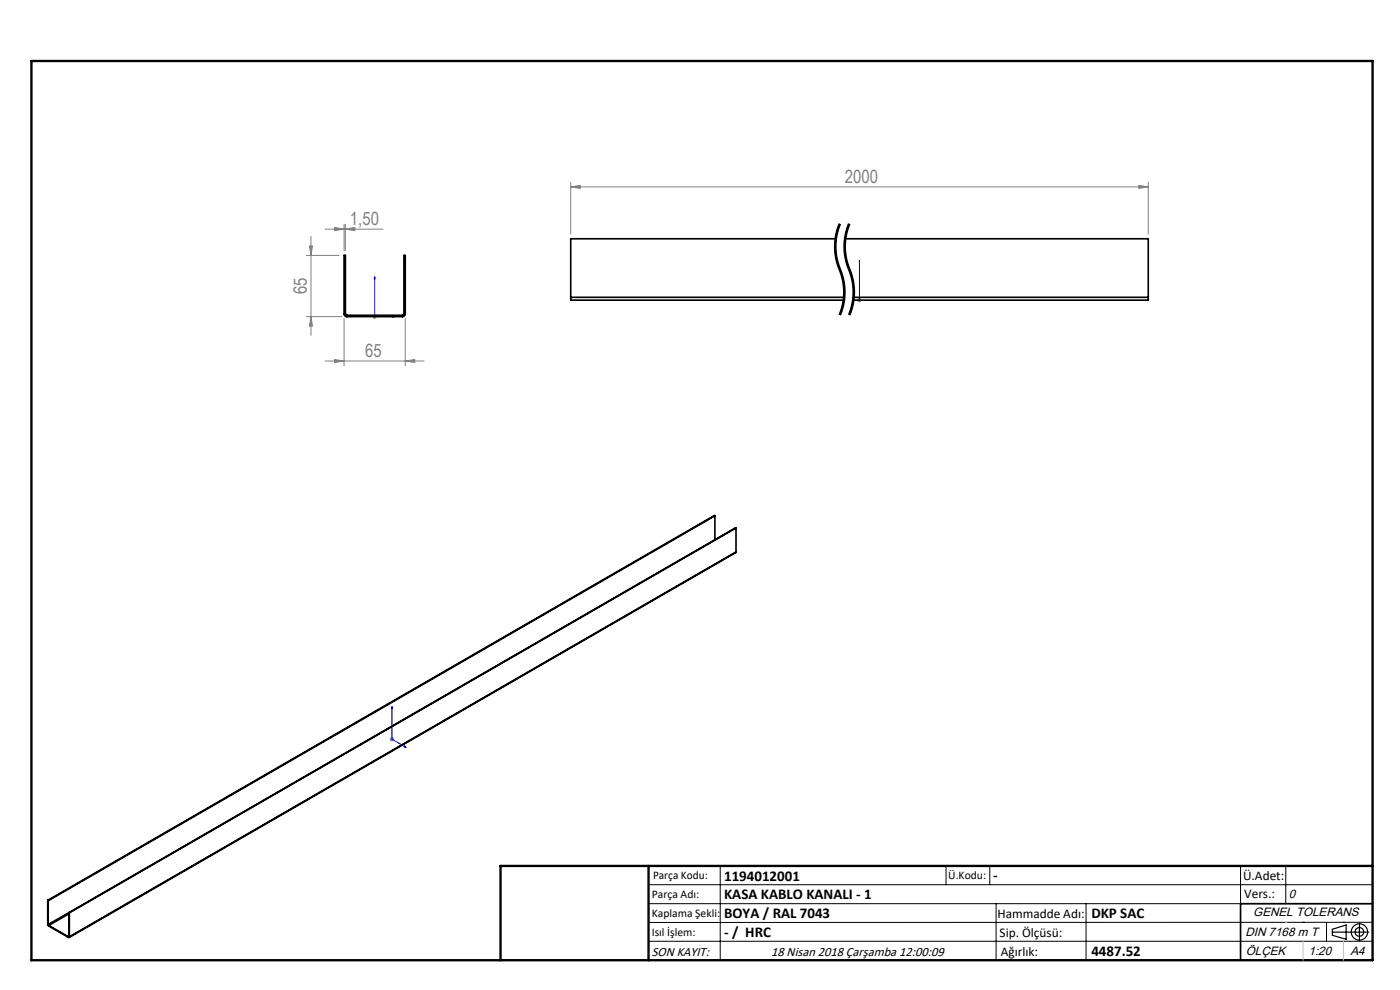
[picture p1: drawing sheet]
<svg xmlns="http://www.w3.org/2000/svg" width="297mm" height="210mm" viewBox="0 0 297 210" stroke-linecap="round" stroke-linejoin="round" font-family="sans-serif">
<path d="M178.2 47.5a12.6 12.6 0 0 0 0 9.6M178.2 57.1a12.6 12.6 0 0 1 0 9.7M180.2 47.5a12.6 12.6 0 0 0 0 9.6M180.2 57.1a12.6 12.6 0 0 1 0 9.7" fill="none" stroke="#000" stroke-width=".21" stroke-dasharray="6.3 1.3 1.3 1.3" stroke-dashoffset="3.3" stroke-linecap="butt"/>
<g fill="none" stroke="#000" stroke-width=".21">
<path d="M177.2 49.9l-.2 3.2 .5 2.6M177.4 53.6l.3 1.5 .5 1.7M177.5 55.7l.3 1M177.6 48.4l-.4 1.5M177.8 56.7l.7 2 .4 2M178 47.4l-.4 1M178.2 47.5a13 13 0 0 0 .3 10.6 12.6 12.6 0 0 1-.3 8.7M178.2 56.8l.1 .3zM178.3 47.5l-.8 3-.1 3.1M178.3 57.1l.2 .5M178.5 57.6l.3 1M178.8 58.6l.5 2.6-.1 2.6"/>
<path d="M179.2 49.9l-.2 2.7 .3 2.6M179.3 49.4l-.1 .5M179.3 55.2l.2 .5M179.4 53.1v.5M179.4 51.5v1.6M179.4 53.6l.7 3M179.5 55.7l.3 1M179.6 48.4l-.3 1M179.8 56.7l.5 1.5M180 47.4l-.4 1M180.1 56.6l.4 1M180.1 48l-.4 1.5-.3 2"/>
<path d="M180.2 47.5a13 13 0 0 0 .3 10.6 12.6 12.6 0 0 1-.3 8.7M180.3 47.5l-.2 .5M180.3 58.2l.6 2.5M180.5 57.6l.3 1M180.8 58.6l.5 2.6-.1 2.6M178.2 66.3l-.2 .5M178.7 65.9l-.4 1M178.8 63.8l-.6 2.5M178.9 60.7v1.5M178.9 62.2l-.1 1.6M179.2 63.8l-.5 2.1M180.2 66.3l-.2 .5"/>
<path d="M180.3 65.8l-.1 .5M180.7 65.9l-.4 1M180.8 63.8l-.5 2M180.9 60.7v1.5M180.9 62.2l-.1 1.6M181.2 63.8l-.5 2.1M137.6 187.7h153.6M137.6 191.7h153.6M137.6 199.7h153.6M152.8 183.7v20M200.7 183.7v4M210 183.7v4"/>
<path d="M211.3 191.7v12M230.4 191.7v12M263.2 183.7v20M272.8 183.7v8M276.4 195.6h.1M281.4 195.6v4.1M285 195.6h.1M291.2 195.6l-153.6 .1"/>
</g>
<g fill="none" stroke="#000" stroke-width=".25">
<path d="M282.6 197.7h7.8M282.6 197.1l3-.9v3l-3-.8zM288.4 195.8v3.8M106.2 203.7h185"/>
<circle cx="288.4" cy="197.7" r="1.74"/>
<circle cx="288.4" cy="197.7" r=".93"/>
</g>
<path d="M79.5 58.7l.1 .4h-.2zM79.5 58.7v8.5h4.2M182.3 55.2v.4v-.4M182.3 55.2v8.5M83.3 67.1l.4 .1-.4 .1zM182.3 63.6v.2zM182.3 63.7h.1M83.1 149.9l.1 .4-.2-.1zM83.1 149.9v6.9l3 1.7M85.8 158.3l.3 .2h-.3z" fill="none" stroke="#00f" stroke-width=".21"/>
<g fill="none" stroke="#808080" stroke-width=".21">
<path d="M121.1 39.6l2-.3v.7zM121.1 38.7v11M121.1 39.6h122.5M241.6 39.3l2 .3-2 .4zM243.6 38.7v11M65 54.2h7M65.7 52.2h.6l-.3 2zM66 50.2v20.9M69 48.6h12.3M71 48.3l2 .3-2 .3zM73 47.6v5.6M73.3 48.6l2-.3v.6z"/>
<path d="M73.3 47.6v5.6M65 67.2h7.6M66 67.2l.3 2h-.6zM69 76.6h21M71 76.3l2 .3-2 .3zM73 67.5v10.1M79 67.2h1M79.1 66.8l.7 .7M79.5 66.7v1M79.8 66.8l-.7 .7M86 76.6l2-.3v.6zM86 67.5v10.1"/>
<path d="M181.8 63.7h1M182 63.3l.7 .7M182.3 63.2v1M182.7 63.3l-.7 .7M82.6 156.8h1M82.8 156.4l.7 .8M83.1 156.3v1M83.5 156.4l-.7 .8"/>
</g>
<path d="M291.2 191.7h-28v12" fill="none" stroke="#000" stroke-width=".35"/>
<path d="M6.7 12.9h284.5v190.8h-284.5zM137.6 183.7v20M291.2 183.7h-185v20" fill="none" stroke="#000" stroke-width=".5"/>
<path d="M276.4 199.7v4M285 199.7v4" fill="none" stroke="#c0c0c0" stroke-width=".21"/>
<path d="M272.8 195.6h.1" fill="none" stroke="#c0c0c0" stroke-width=".25"/>
<g fill="#00f">
<path d="M83.3 67.1l.4 .1-.4 .1zM79.5 58.7l.1 .4h-.2z"/>
<path d="M85.8 158.3l.3 .2h-.3zM83.1 149.9l.1 .4-.2-.1z"/>
<path d="M182.3 63.6v.2zM182.3 55.2v.4z"/>
</g>
<g fill="#808080">
<path d="M241.6 39.3l2 .3-2 .4zM121.1 39.6l2-.3v.7z"/>
<path d="M71 76.3l2 .3-2 .3zM86 76.6l2-.3v.6zM71 48.3l2 .3-2 .3zM73.3 48.6l2-.3v.6z"/>
<path d="M66 67.2l.3 2h-.6zM65.7 52.2h.6l-.3 2z"/>
</g>
<g fill="none" stroke="#000" stroke-width=".35">
<path d="M177.3 50.7h-56.2v12.4M179.3 50.7h64.3v12.4M73 66.6a.6 .6 0 0 0 .6 .6M73 66.6h.3M73 66.6v-12.4h.3v12.4M73.3 66.6l.3 .3M73.6 66.9v.3M73.6 66.9h11.8M73.6 67.2h11.8M85.4 66.9v.3M85.7 66.6l-.3 .3M85.7 66.6h.3"/>
<path d="M85.7 66.6v-12.4h.3v12.4M86 66.6a.6 .6 0 0 1-.6 .6M121.1 63.1v.6h57.9M121.1 63.1h58M181 63.1h62.6M243.6 63.1v.6h-62.6M151.7 109.4l-141.5 81.7M151.7 109.4v5.1M151.7 109.4h-.1l-141.5 81.6M156.1 117.1l-141.4 81.8M156.1 112l-141.4 81.6M156.1 112l-141.5 81.6"/>
<path d="M156.1 117.1l-141.4 81.6M156.1 112v5.1M10.1 196.1l.2 .3M10.1 191l.1 .1M10.1 196.1h.1M10.1 191v5.1M10.2 196.1l.1 .2M10.2 191.1v5M10.3 196.3l4.2 2.4M10.3 196.3v.1M10.3 196.4l4.2 2.4M14.5 198.7v.1"/>
<path d="M14.6 198.6l-.1 .1M14.6 193.6h.1M14.6 198.6l.1 .1M14.6 193.6v5M14.6 193.6l-4.4 2.5M14.6 193.8l-4.3 2.5M14.7 198.7v.2l-.2-.1M14.7 193.6v5.1"/>
</g>
<g font-size="3.9" fill="#808080">
<text x="179.2" y="38.8">2000</text>
<text x="74.2" y="47.7">1,50</text>
<text x="65.1" y="62.3" transform="rotate(-90 65.1 62.3)">65</text>
<text x="77.5" y="75.7">65</text>
</g>
<g font-size="3.2">
<text x="153.6" y="186.8">1194012001</text>
<text x="153.6" y="190.8">KASA KABLO KANALI - 1</text>
<text x="210.7" y="186.6">-</text>
<text x="153.6" y="194.8">BOYA / RAL 7043</text>
<text x="231.5" y="194.8">DKP SAC</text>
<text x="153.6" y="198.8">- / HRC</text>
<text x="231.5" y="202.8">4487.52</text>
</g>
<g font-size="2.8">
<text x="263.7" y="186.7">Ü.Adet:</text>
<text x="263.9" y="190.5">Vers.:</text>
<text x="211.6" y="194.8">Hammadde Adı:</text>
<text x="138.3" y="202.8">SON KAYIT:</text>
<text x="163.6" y="202.8">18 Nisan 2018 Çarşamba 12:00:09</text>
<text x="212.1" y="198.7">Sip. Ölçüsü:</text>
<text x="212.3" y="202.7">Ağırlık:</text>
</g>
<g font-size="2.6">
<text x="273.4" y="190.4">0</text>
<text x="265.9" y="194.4">GENEL TOLERANS</text>
<text x="264.2" y="198.5">DIN 7168 m T</text>
<text x="264.3" y="202.6">ÖLÇEK</text>
<text x="277.6" y="202.6">1:20</text>
<text x="286.5" y="202.6">A4</text>
</g>
<g font-size="2.5">
<text x="138.3" y="190.5">Parça Adı:</text>
<text x="138.5" y="186.5">Parça Kodu:</text>
<text x="201.2" y="186.5">Ü.Kodu:</text>
<text x="138.3" y="194.5">Kaplama Şekli:</text>
<text x="138.3" y="198.6">Isıl İşlem:</text>
</g>
</svg>
